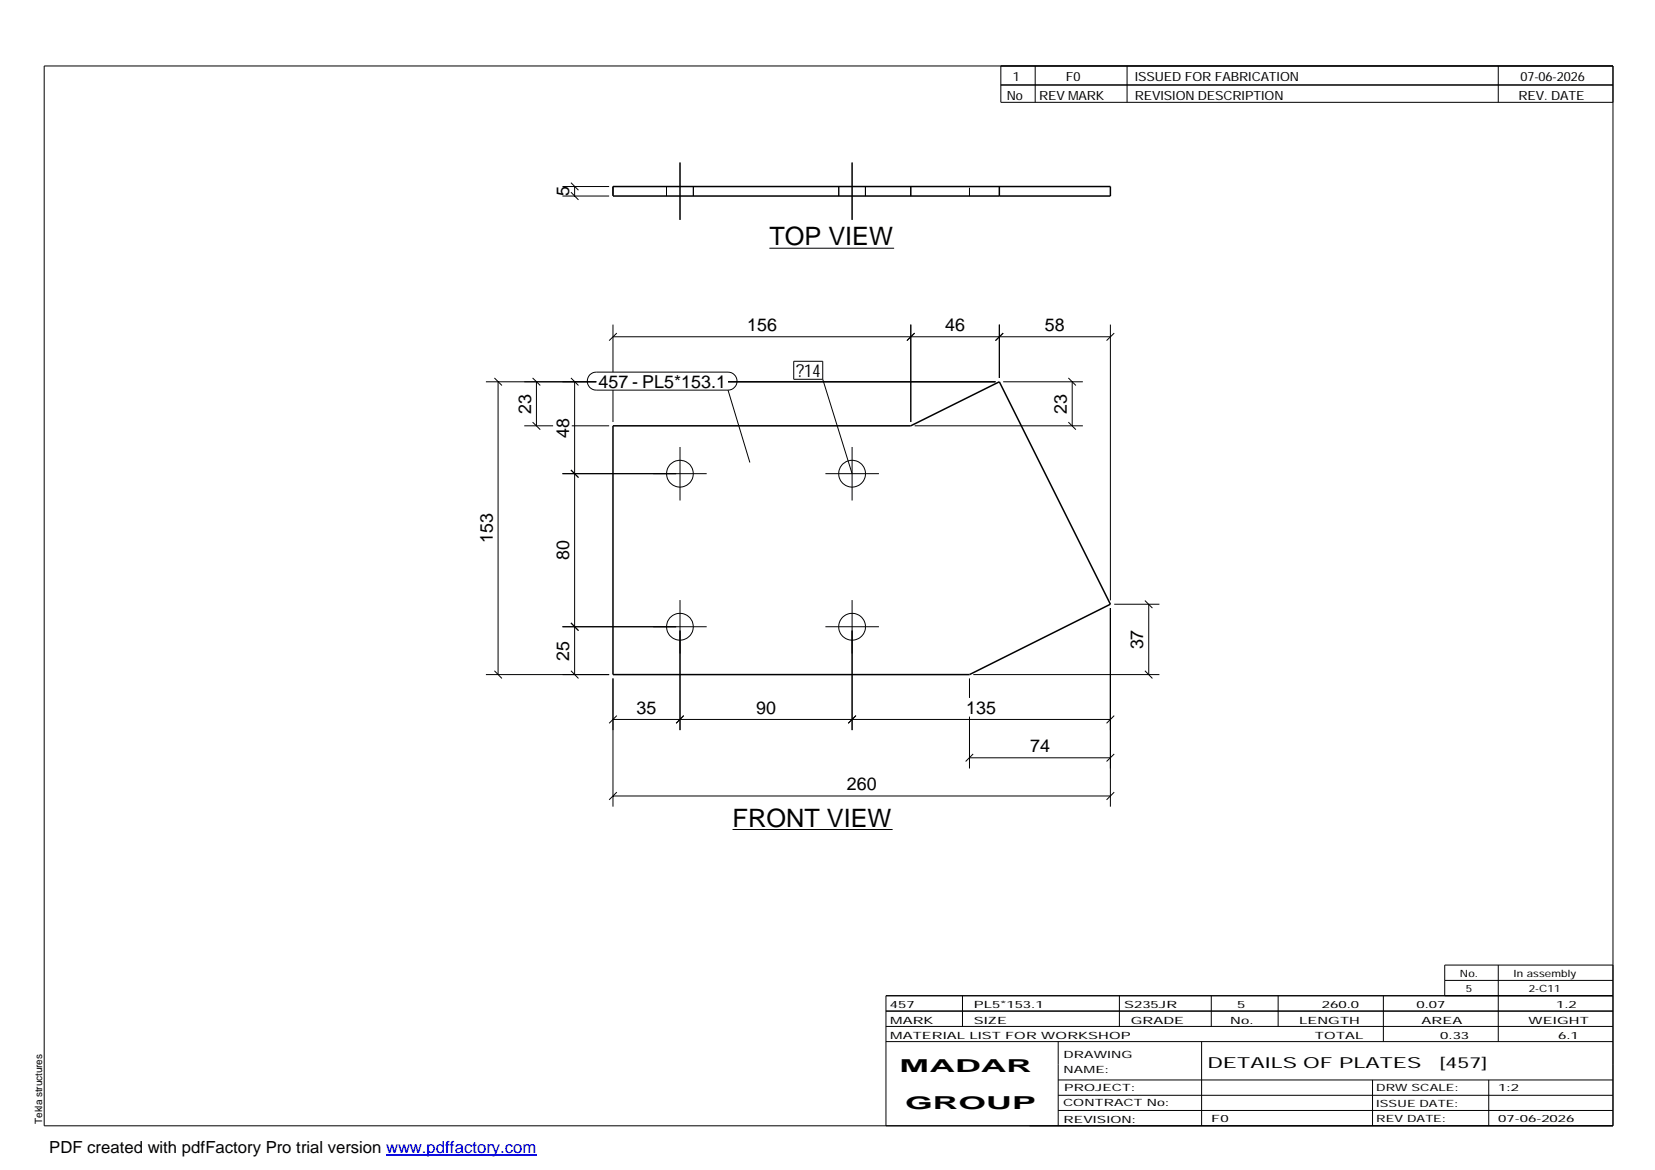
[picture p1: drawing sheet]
<svg xmlns="http://www.w3.org/2000/svg" width="420mm" height="297mm" viewBox="0 0 420 297" stroke-linecap="round" stroke-linejoin="round" font-family="sans-serif">
<g fill="none" stroke="#000" stroke-width=".25">
<path d="M11.2 16.7h398.3v269.1h-398.3zM254.1 16.7v9.3h155.4M262.8 16.7v9.3M286.1 16.7v9.3M380.4 16.7v9.3M254.1 21.6h155.4M142.8 49.8h11.8M142.8 47.4h11.8M144.9 48.8l2 1.9M144.9 46.4l2 1.9M145.9 47.4v2.4M169.2 47.4v2.4"/>
<path d="M172.6 41.3v14.5M176 47.4v2.4M212.9 47.4v2.4M216.3 41.3v14.5M219.7 47.4v2.4M195.3 63h31.7M123.4 96.9h28M125.5 96l1.9 1.9M126.4 96.9v74.4M135.2 96l2 1.9M136.2 96.9v11.2M144.9 96l2 1.9"/>
<path d="M145.9 96.9v74.4M149.7 95.2l.8-.6 .9-.1h33.4a2.29 2.29 0 0 1 2.3 2.3 2.29 2.29 0 0 1-2.3 2.2h-33.4a2.3 2.3 0 0 1-2.1-1.4 2.3 2.3 0 0 1 .4-2.4zM155.6 82.4v12.1M155.6 99v8.1M155.6 85.5h126.3M156.6 84.6l-2 1.9M184.8 96.9h67.9M184.8 99l5.6 18.4M201.5 91.7h7.4v4.6h-7.4zM208.9 96.3l7.4 24M231.2 82.4v24.7M232.2 84.6l-1.9 1.9"/>
<path d="M253.7 82.4v13.6M254.7 96.9h20.2M254.7 84.6l-2 1.9M271.2 96l1.9 1.9M272.2 96.9v11.2M281.9 82.4v70M282.9 84.6l-2 1.9M133.1 108.1h7.3M135.2 107.2l2 1.9M144.9 119.3l2 1.9M145.2 108.1h9.4M172.6 113.5v13.6"/>
<path d="M216.3 113.5v13.6M232.2 108.1h42.7M271.2 107.2l1.9 1.9M142.8 120.3h36.6M209.5 120.3h13.6M142.8 159.1h36.6M144.9 158.1l2 2M172.6 152.3v33.1M209.5 159.1h13.6M216.3 152.3v33.1M281.9 154.4v50.4M282.9 153.4h11.4"/>
<path d="M290.7 152.5l1.9 1.9M291.6 153.4v17.9M123.4 171.3h31.2M125.5 170.3l1.9 1.9M144.9 170.3l2 1.9M155.6 172.2v32.6M246.1 172.2v5M247.1 171.3h47.2M290.7 170.3l1.9 1.9M155.6 182.7h126.3M156.6 181.7l-2 1.9M173.6 181.7l-1.9 1.9"/>
<path d="M217.3 181.7l-2 1.9M246.1 192.4h35.8M246.1 181.9v13.2M247.1 191.4l-1.9 1.9M282.9 191.4l-2 1.9M282.9 181.7l-2 1.9M155.6 202.1h126.3M156.6 201.1l-2 2M186 210.6h40.6M282.9 201.1l-2 2M224.9 256.7h184.6M244.3 252.8v7.8"/>
<path d="M284.2 252.8v7.8M307.5 252.8v7.8M324.5 252.8v7.8M351.2 252.8v11.6M366.8 248.9h42.7M380.4 245v19.4M409.5 245h-42.7v7.8M409.5 252.8h-184.6v33M224.9 264.4h184.6M224.9 260.6h184.6M268.6 264.4v21.4M268.6 274.2h140.9"/>
<path d="M268.6 278.1h140.9M305.1 264.4v21.4M348.4 274.2v11.6M378 274.2v11.6M268.6 281.9h140.9"/>
<circle cx="172.6" cy="120.3" r="3.4"/>
<circle cx="216.3" cy="120.3" r="3.4"/>
<circle cx="172.6" cy="159.1" r="3.4"/>
<circle cx="216.3" cy="159.1" r="3.4"/>
</g>
<path d="M155.6 47.4h126.3v2.4h-126.3zM231.2 47.4v2.4M253.7 47.4v2.4M155.6 108.1h75.6l22.5-11.2 28.2 56.5-35.8 17.9h-90.5z" fill="none" stroke="#000" stroke-width=".38"/>
<path d="M155.6 47.4v2.4M246.1 49.8v-2.4" fill="none" stroke="#000" stroke-width=".25" stroke-dasharray="2.1 2.1" stroke-linecap="butt"/>
<path d="M98 293.3h38.2" fill="none" stroke="#00f" stroke-width=".3"/>
<g font-size="6.4">
<text x="195.3" y="62.3">TOP VIEW</text>
<text x="186" y="209.9">FRONT VIEW</text>
</g>
<g font-size="4.5">
<text x="144.5" y="49.8" transform="rotate(-90 144.5 49.8)">5</text>
<text x="189.7" y="84.1">156</text>
<text x="239.9" y="84.1">46</text>
<text x="265.3" y="84.1">58</text>
<text x="202.1" y="95.7">?14</text>
<text x="151.9" y="98.5">457 - PL5*153.1</text>
<text x="134.8" y="105.1" transform="rotate(-90 134.8 105.1)">23</text>
<text x="270.8" y="105.1" transform="rotate(-90 270.8 105.1)">23</text>
<text x="144.5" y="111.1" transform="rotate(-90 144.5 111.1)">48</text>
<text x="125.1" y="137.9" transform="rotate(-90 125.1 137.9)">153</text>
<text x="144.5" y="142.2" transform="rotate(-90 144.5 142.2)">80</text>
<text x="144.5" y="167.7" transform="rotate(-90 144.5 167.7)">25</text>
<text x="290.2" y="164.9" transform="rotate(-90 290.2 164.9)">37</text>
<text x="161.6" y="181.3">35</text>
<text x="191.9" y="181.3">90</text>
<text x="245.3" y="181.3">135</text>
<text x="261.5" y="191">74</text>
<text x="215" y="200.7">260</text>
<text x="228.4" y="272.3">MADAR</text>
<text x="229.8" y="281.6">GROUP</text>
</g>
<text font-size="4.2" x="12.5" y="292.7">PDF created with pdfFactory Pro trial version www.pdffactory.com</text>
<g font-size="3.9">
<text x="306.5" y="271.3">DETAILS OF PLATES</text>
<text x="365.4" y="271.3">[457]</text>
</g>
<g font-size="3.2">
<text x="257.1" y="20.5">1</text>
<text x="270.6" y="20.5">F0</text>
<text x="288.1" y="20.5">ISSUED FOR FABRICATION</text>
<text x="386" y="20.5">07-06-2026</text>
<text x="255.6" y="25.5">No</text>
<text x="263.8" y="25.5">REV MARK</text>
<text x="288.1" y="25.5">REVISION DESCRIPTION</text>
<text x="385.5" y="25.5">REV. DATE</text>
</g>
<g font-size="2.5">
<text x="370.6" y="247.9">No.</text>
<text x="372.1" y="251.8">5</text>
<text x="384.3" y="247.9">In assembly</text>
<text x="388.1" y="251.8">2-C11</text>
<text x="225.9" y="255.9">457</text>
<text x="247.3" y="255.9">PL5*153.1</text>
<text x="285.4" y="255.9">S235JR</text>
<text x="314.1" y="255.9">5</text>
<text x="335.6" y="255.9">260.0</text>
<text x="359.6" y="255.9">0.07</text>
<text x="395.1" y="255.9">1.2</text>
<text x="226" y="263.7">MATERIAL LIST FOR WORKSHOP</text>
<text x="226" y="259.9">MARK</text>
<text x="247.2" y="259.9">SIZE</text>
<text x="287.1" y="259.9">GRADE</text>
<text x="312.3" y="259.9">No.</text>
<text x="329.8" y="259.9">LENGTH</text>
<text x="333.8" y="263.7">TOTAL</text>
<text x="360.9" y="259.9">AREA</text>
<text x="365.6" y="263.7">0.33</text>
<text x="388.1" y="259.9">WEIGHT</text>
<text x="395.6" y="263.7">6.1</text>
<text x="270" y="268.5">DRAWING</text>
<text x="270" y="272.5">NAME:</text>
<text x="269.9" y="280.9">CONTRACT No:</text>
<text x="270.2" y="277">PROJECT:</text>
<text x="349.4" y="277.1">DRW SCALE:</text>
<text x="349.4" y="281">ISSUE DATE:</text>
<text x="380.4" y="277.1">1:2</text>
<text x="10.7" y="285.4" transform="rotate(-90 10.7 285.4)">Tekla structures</text>
<text x="270" y="285">REVISION:</text>
<text x="307.5" y="284.8">F0</text>
<text x="349.4" y="284.8">REV DATE:</text>
<text x="380.4" y="284.8">07-06-2026</text>
</g>
</svg>
